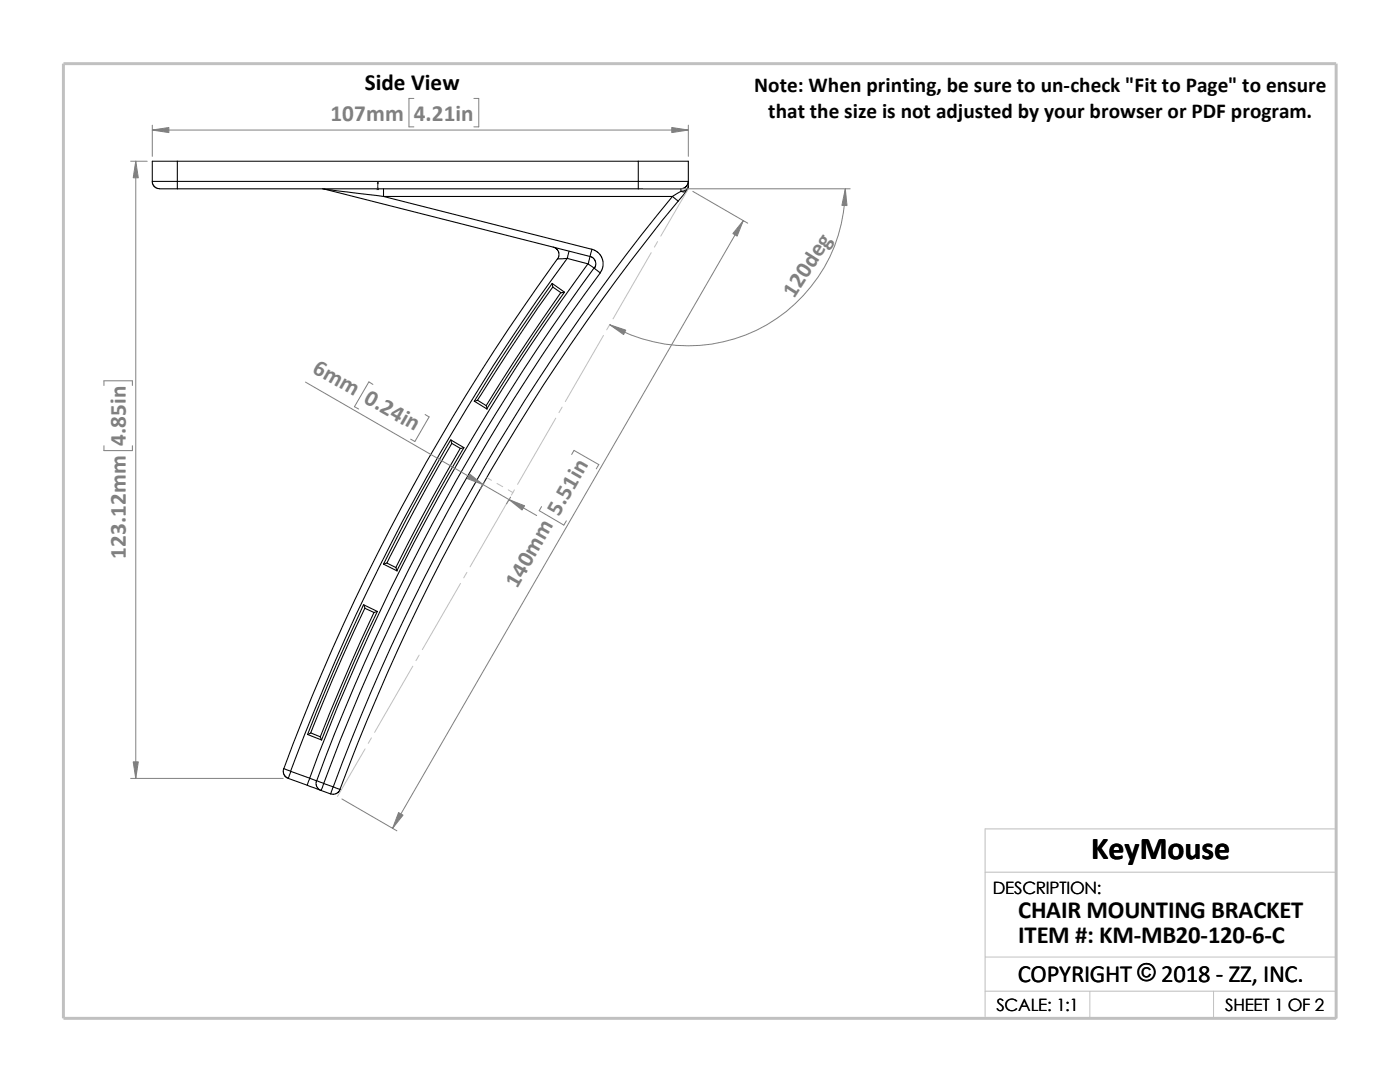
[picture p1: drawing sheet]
<svg xmlns="http://www.w3.org/2000/svg" width="279mm" height="216mm" viewBox="0 0 279 216" stroke-linecap="round" stroke-linejoin="round" font-family="sans-serif">
<g fill="none" stroke="#c0c0c0" stroke-width=".2">
<path d="M137.4 37.7l-5.5 9.4M130 50.4l-7.7 13.2M131.2 48.2l-.6 1.1M120.4 66.9l-7.6 13.2M121.7 64.7l-.6 1.1M97.2 95.3l.9 .5M99.2 96.5l1.1 .6M101.4 99.9l-7.6 13.2M101.4 97.7l1 .6M102.7 97.7l-.6 1.1M110.9 83.4l-7.6 13.2M112.2 81.2l-.7 1.1"/>
<path d="M91.9 116.4l-7.6 13.2M93.2 114.2l-.7 1.1M82.4 132.9l-7.6 13.2M83.7 130.7l-.7 1.1M72.9 149.4l-5.5 9.5M74.1 147.2l-.6 1.1M196.6 174h70.1M196.6 191h70.1M196.6 197.8h70.1M217.5 197.8v5.4M242.2 197.8v5.4M26.8 203.2h239.9v-37.8h-70.1v37.8"/>
</g>
<path d="M12.7 12.7h254v190.5h-254z" fill="none" stroke="#c0c0c0" stroke-width=".59"/>
<g fill="none" stroke="#000" stroke-width=".21">
<path d="M30.4 36.2h5M30.4 36.2v.3l.3 .6 .8 .5 3.9 .1M35.4 36.2v1.5M35.4 32.2h-5v4M35.4 32.2v4M35.4 32.2h92M35.4 36.2h92M35.4 37.7h92M64.3 37.7h.4M64.7 37.7l53.1 13.5M64.7 37.7l11.8 1.5M76.5 37.7v1.5"/>
<path d="M76.5 39.2l41.6 10.5-.3 1.5M76.5 39.2h57.7M127.4 37.7h8.5M127.4 32.2v4M127.4 36.2v1.5M127.4 36.2h10M127.4 32.2h10v4M134.2 39.2a409.6 409.6 0 0 0-67.7 117.8M134.2 39.2l1.1 .9M135.9 37.7v.5M135.9 38.2l-1.7 1M137 38.1a1 1 0 0 1-1.1 .1"/>
<path d="M137 38.1l-1.7 2M137.4 36.2l-.4 .9-.4 .4-.7 .2M137.4 37.2a1.3 1.3 0 0 1-1.5 1M137.4 36.2v1M137.4 37.2l-.4 .9M110.2 56.6l.1 .7M110.2 56.6l-4.3 6.1a350.7 350.7 0 0 0-11.2 17.4M110.2 56.6l2.4 1.7M110.3 57.3l1.7 1.1 .6-.1M110.3 57.3l-3 4.2-5.7 8.6-6.3 9.7M110.4 49.3l.6 .3 .5 .7v.8l-.2 .6 1.9-.1M111.3 51.6a423.8 423.8 0 0 0-54.7 101.8"/>
<path d="M111.9 58.4l-9.4 13.8-5.5 8.7M112.6 58.3l-5.8 8.4-9.6 14.9M113.2 51.6l4.2 1.1M113.2 51.6a423 423 0 0 0-55.2 102.3M113.6 50.1l-.4 1.5M117.3 52.6a417.9 417.9 0 0 0-55.5 102.7M117.4 52.7l1.2 .9M117.8 51.2l.6 .3 .4 .5 .1 .7-.3 .9M117.8 51.2l-.4 1.5M118.1 49.7l.6 .2 .7 .5 .8 1.3 .2 1.4-.6 1.3M118.5 53.5a417.7 417.7 0 0 0-55.3 102.3M118.6 53.6l1.2 .8"/>
<path d="M119.8 54.4a411.4 411.4 0 0 0-55.2 101.9M135.3 40.1a409.9 409.9 0 0 0-67.4 117.4M90 87.8l-3.8 6.5a314.1 314.1 0 0 0-9.7 18.3M90.2 88.5l1.7 1 .7-.2M90.2 88.5l-.2-.7 2.6 1.5M90.2 88.5l-5.2 9-7.8 14.9M91.9 89.5l-8.2 14.6-4.7 9.1M92.6 89.3a413.7 413.7 0 0 0-13.4 24.6M94.7 80.1l2.5 1.5-.2-.7M94.7 80.1l.6-.2 1.7 1M76.5 112.6l2.7 1.3-.2-.7M77.2 112.4l-.7 .2"/>
<path d="M77.2 112.4l1.8 .8M72.6 120.6l-3.2 6.9a356.6 356.6 0 0 0-8 19.1M72.8 121.4l-.2-.7 2.7 1.3M72.8 121.4a365.2 365.2 0 0 0-10.8 24.8M72.8 121.4l1.8 .8M74.6 122.2l-4.8 10.6-5.9 14.2M75.3 122a392.7 392.7 0 0 0-11.1 25.7M75.3 122l-.7 .2M56.6 153.4l1.4 .5M56.6 153.4l-.1 .4 .1 .7 .5 .6 .4 .2M57.5 155.3l3.8 1.4M58 153.9l3.8 1.4"/>
<path d="M58 153.9l-.5 1.4M61.3 156.7l2.8 1M61.4 146.6l.7-.3 1.8 .7M61.4 146.6l2.8 1.1M61.8 155.3l1.4 .5M61.8 155.3l-.5 1.4M63.2 155.8l1.4 .5M63.2 155.8l-.1 .3v.7l.4 .6 .6 .3M63.9 147l.3 .7M64.6 156.3l-.5 1.4M64.6 156.3l1.9 .7M66.5 157l-.5 1.4-1.9-.7"/>
<path d="M66.5 157l1.4 .5-.2 .4-.6 .5-.5 .1-.6-.1"/>
</g>
<path d="M75.4 36.3l.1 .4h-.2z" fill="#00f" stroke="#00f" stroke-width=".2"/>
<path d="M75.3 37.7h.3M75.3 37.5l.3 .3M75.4 37.7h.1M75.4 36.3v1.5M75.5 37.5l-.3 .3" fill="none" stroke="#00f" stroke-width=".2"/>
<g fill="none" stroke="#808080" stroke-width=".2">
<path d="M82.6 19.6h-1v5.7h1M94.6 19.6h.9v5.7h-.9M26.1 32.2h3.3M27.1 32.2v123.1M30.4 26h107M30.4 25v6.2M128.4 37.7h41.3M137.4 25v6.2M138.3 38.2l10.9 6.3M168.7 37.7a31.3 31.3 0 0 1-47 27.1M148.3 44l-69.9 121.3M20.7 76.9v-.9h5.7v.9"/>
<path d="M61 76.2l46.1 26.7M74.4 76.7l-.8-.5-2.9 5 .9 .4M20.7 88.9v1h5.7v-1M84.8 82.7l.8 .5-2.8 4.9-.8-.5M96.7 96.2l-.8 1.4M101.9 99.2l-.8 1.3M114.1 90.7l.5-.8 4.9 2.8-.5 .9M108.1 101.1l-.5 .8 4.9 2.9 .5-.9M26.1 155.3h30.4M68.2 159.4l11 6.4"/>
</g>
<g fill="#808080" stroke="#808080" stroke-width=".2">
<path d="M148.3 44l-1.2 3.1-.8-.5z"/>
<path d="M79.5 162.1l.9 .5-2 2.7z"/>
<path d="M101.6 99.7l3.1 1.2-.5 .9z"/>
<path d="M93.8 94.6l2.6 2.1-3.1-1.2z"/>
<path d="M121.7 64.8l3.2 1.1-.4 .9z"/>
<path d="M168.7 37.7l.3 3.3h-1z"/>
<path d="M30.4 26l3.3-.6v1.1z"/>
<path d="M134.1 25.4l3.3 .6-3.3 .5z"/>
<path d="M27.1 32.2l.5 3.3h-1z"/>
<path d="M26.6 152h1l-.5 3.3z"/>
</g>
<text font-size="6.4" x="217.8" y="171.4">KeyMouse</text>
<g font-size="4.9">
<text x="203.2" y="183.2">CHAIR MOUNTING BRACKET</text>
<text x="203.2" y="188.1">ITEM #: KM-MB20-120-6-C</text>
<text x="203.1" y="195.9">COPYRIGHT © 2018 - ZZ, INC.</text>
<text x="203.1" y="195.9">COPYRIGHT ©</text>
</g>
<text font-size="4.6" x="72.8" y="18">Side View</text>
<g font-size="4.6" fill="#808080">
<text x="66" y="24.1">107mm</text>
<text x="82.6" y="24.1">4.21in</text>
<text x="158.5" y="59.6" transform="rotate(-57 158.5 59.6)">120deg</text>
<text x="62.1" y="74.2" transform="rotate(30 62.1 74.2)">6mm 0.24in</text>
<text x="25.1" y="88.9" transform="rotate(-90 25.1 88.9)">4.85in</text>
<text x="25.1" y="111.5" transform="rotate(-90 25.1 111.5)">123.12mm</text>
<text x="103.2" y="117.5" transform="rotate(-60 103.2 117.5)">140mm 5.51in</text>
</g>
<g font-size="4.2">
<text x="150.5" y="18.4">Note: When printing, be sure to un-check &quot;Fit to Page&quot; to ensure</text>
<text x="153.3" y="23.6">that the size is not adjusted by your browser or PDF program.</text>
</g>
<g font-size="3.4">
<text x="198.2" y="178.5">DESCRIPTION:</text>
<text x="198.8" y="201.7">SCALE: 1:1</text>
<text x="244.5" y="201.7">SHEET 1 OF 2</text>
</g>
</svg>
